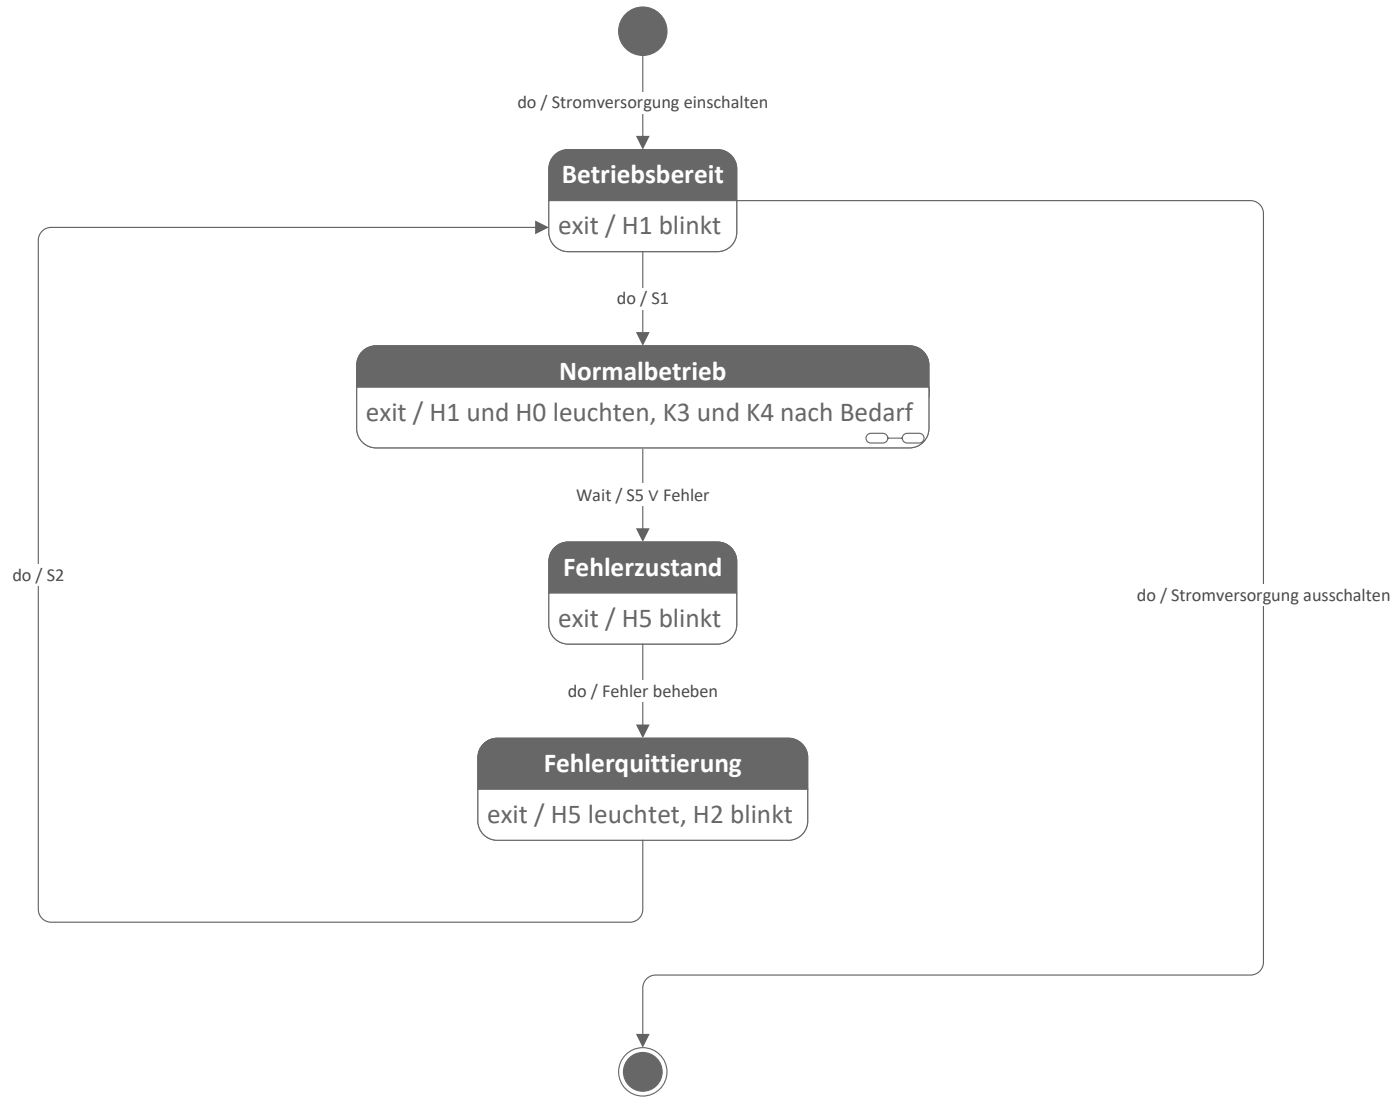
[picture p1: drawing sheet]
<svg xmlns="http://www.w3.org/2000/svg" width="217mm" height="172mm" viewBox="0 0 217 172" stroke-linecap="round" stroke-linejoin="round" font-family="sans-serif">
<circle cx="99.7" cy="4.8" r="3.8" fill="#676767"/>
<circle cx="99.7" cy="4.8" r="3.8" fill="none" stroke="#676767" stroke-width=".18"/>
<path d="M99.7 8.6v12.7" fill="none" stroke="#616161" stroke-width=".18"/>
<path d="M98.6 21.1h2.2l-1.1 2.1z" fill="#616161"/>
<path d="M80.2 14.2h39v3.4h-39z" fill-rule="evenodd" fill="#fff"/>
<path d="M85.8 24.3a3 3 0 0 1 2.3-1.1h23.2a3 3 0 0 1 3 3v9.8a3 3 0 0 1-3 3h-23.2a3 3 0 0 1-3-3v-9.8l.1-.7z" fill-rule="evenodd" fill="#676767"/>
<path d="M85.8 24.3a3 3 0 0 1 2.3-1.1h23.2a3 3 0 0 1 3 3v9.8a3 3 0 0 1-3 3h-23.2a3 3 0 0 1-3-3v-9.8l.1-.7z" fill="none" stroke="#fff" stroke-width=".18"/>
<path d="M85.8 24.3a3 3 0 0 1 2.3-1.1h23.2a3 3 0 0 1 3 3v9.8a3 3 0 0 1-3 3h-23.2a3 3 0 0 1-3-3v-9.8l.1-.7z" fill-rule="evenodd" fill="#676767"/>
<path d="M85.8 24.3a3 3 0 0 1 2.3-1.1h23.2a3 3 0 0 1 3 3v9.8a3 3 0 0 1-3 3h-23.2a3 3 0 0 1-3-3v-9.8l.1-.7z" fill="none" stroke="#fff" stroke-width=".18"/>
<path d="M85.8 24.3a3 3 0 0 1 2.3-1.1h23.2a3 3 0 0 1 3 3v4.9h-29.2v-4.9l.1-.7z" fill-rule="evenodd" fill="#676767"/>
<path d="M85.8 24.3a3 3 0 0 1 2.3-1.1h23.2a3 3 0 0 1 3 3v4.9h-29.2v-4.9l.1-.7z" fill="none" stroke="#676767" stroke-width=".18"/>
<path d="M85.1 31.1h29.2v4.9a3 3 0 0 1-3 3h-23.2a3 3 0 0 1-3-3z" fill-rule="evenodd" fill="#fff"/>
<path d="M85.1 31.1h29.2v4.9a3 3 0 0 1-3 3h-23.2a3 3 0 0 1-3-3z" fill="none" stroke="#676767" stroke-width=".18"/>
<path d="M85.8 24.3a3 3 0 0 1 2.3-1.1h23.2a3 3 0 0 1 3 3v4.9h-29.2v-4.9l.1-.7z" fill-rule="evenodd" fill="#676767"/>
<path d="M85.8 24.3a3 3 0 0 1 2.3-1.1h23.2a3 3 0 0 1 3 3v4.9h-29.2v-4.9l.1-.7z" fill="none" stroke="#676767" stroke-width=".18"/>
<path d="M85.1 31.1h29.2v4.9a3 3 0 0 1-3 3h-23.2a3 3 0 0 1-3-3z" fill-rule="evenodd" fill="#fff"/>
<path d="M85.1 31.1h29.2v4.9a3 3 0 0 1-3 3h-23.2a3 3 0 0 1-3-3z" fill="none" stroke="#676767" stroke-width=".18"/>
<path d="M99.7 39v12.7" fill="none" stroke="#616161" stroke-width=".18"/>
<path d="M98.6 51.5h2.2l-1.1 2.1z" fill="#616161"/>
<path d="M95.7 44.6h8v3.4h-8z" fill-rule="evenodd" fill="#fff"/>
<path d="M99.7 69.4v12.7" fill="none" stroke="#616161" stroke-width=".18"/>
<path d="M98.6 81.9h2.2l-1.1 2.1z" fill="#616161"/>
<path d="M89.3 75h20.7v3.4h-20.7z" fill-rule="evenodd" fill="#fff"/>
<path d="M85.8 85.1a3 3 0 0 1 2.3-1.1h23.2a3 3 0 0 1 3 3v9.8a3 3 0 0 1-3 3h-23.2a3 3 0 0 1-3-3v-9.8l.1-.7z" fill-rule="evenodd" fill="#676767"/>
<path d="M85.8 85.1a3 3 0 0 1 2.3-1.1h23.2a3 3 0 0 1 3 3v9.8a3 3 0 0 1-3 3h-23.2a3 3 0 0 1-3-3v-9.8l.1-.7z" fill="none" stroke="#fff" stroke-width=".18"/>
<path d="M85.8 85.1a3 3 0 0 1 2.3-1.1h23.2a3 3 0 0 1 3 3v9.8a3 3 0 0 1-3 3h-23.2a3 3 0 0 1-3-3v-9.8l.1-.7z" fill-rule="evenodd" fill="#676767"/>
<path d="M85.8 85.1a3 3 0 0 1 2.3-1.1h23.2a3 3 0 0 1 3 3v9.8a3 3 0 0 1-3 3h-23.2a3 3 0 0 1-3-3v-9.8l.1-.7z" fill="none" stroke="#fff" stroke-width=".18"/>
<path d="M85.8 85.1a3 3 0 0 1 2.3-1.1h23.2a3 3 0 0 1 3 3v4.9h-29.2v-4.9l.1-.7z" fill-rule="evenodd" fill="#676767"/>
<path d="M85.8 85.1a3 3 0 0 1 2.3-1.1h23.2a3 3 0 0 1 3 3v4.9h-29.2v-4.9l.1-.7z" fill="none" stroke="#676767" stroke-width=".18"/>
<path d="M85.1 91.9h29.2v4.9a3 3 0 0 1-3 3h-23.2a3 3 0 0 1-3-3z" fill-rule="evenodd" fill="#fff"/>
<path d="M85.1 91.9h29.2v4.9a3 3 0 0 1-3 3h-23.2a3 3 0 0 1-3-3z" fill="none" stroke="#676767" stroke-width=".18"/>
<path d="M85.8 85.1a3 3 0 0 1 2.3-1.1h23.2a3 3 0 0 1 3 3v4.9h-29.2v-4.9l.1-.7z" fill-rule="evenodd" fill="#676767"/>
<path d="M85.8 85.1a3 3 0 0 1 2.3-1.1h23.2a3 3 0 0 1 3 3v4.9h-29.2v-4.9l.1-.7z" fill="none" stroke="#676767" stroke-width=".18"/>
<path d="M85.1 91.9h29.2v4.9a3 3 0 0 1-3 3h-23.2a3 3 0 0 1-3-3z" fill-rule="evenodd" fill="#fff"/>
<path d="M85.1 91.9h29.2v4.9a3 3 0 0 1-3 3h-23.2a3 3 0 0 1-3-3z" fill="none" stroke="#676767" stroke-width=".18"/>
<path d="M99.7 99.8v12.7" fill="none" stroke="#616161" stroke-width=".18"/>
<path d="M98.6 112.3h2.2l-1.1 2.1z" fill="#616161"/>
<path d="M88 105.4h23.4v3.4h-23.4z" fill-rule="evenodd" fill="#fff"/>
<path d="M74.8 115.5a3 3 0 0 1 2.3-1.1h45.2a3 3 0 0 1 3 3v9.8a3 3 0 0 1-3 3h-45.2a3 3 0 0 1-3-3v-9.8l.1-.7z" fill-rule="evenodd" fill="#676767"/>
<path d="M74.8 115.5a3 3 0 0 1 2.3-1.1h45.2a3 3 0 0 1 3 3v9.8a3 3 0 0 1-3 3h-45.2a3 3 0 0 1-3-3v-9.8l.1-.7z" fill="none" stroke="#fff" stroke-width=".18"/>
<path d="M74.8 115.5a3 3 0 0 1 2.3-1.1h45.2a3 3 0 0 1 3 3v9.8a3 3 0 0 1-3 3h-45.2a3 3 0 0 1-3-3v-9.8l.1-.7z" fill-rule="evenodd" fill="#676767"/>
<path d="M74.8 115.5a3 3 0 0 1 2.3-1.1h45.2a3 3 0 0 1 3 3v9.8a3 3 0 0 1-3 3h-45.2a3 3 0 0 1-3-3v-9.8l.1-.7z" fill="none" stroke="#fff" stroke-width=".18"/>
<path d="M74.8 115.5a3 3 0 0 1 2.3-1.1h45.2a3 3 0 0 1 3 3v4.9h-51.2v-4.9l.1-.7z" fill-rule="evenodd" fill="#676767"/>
<path d="M74.8 115.5a3 3 0 0 1 2.3-1.1h45.2a3 3 0 0 1 3 3v4.9h-51.2v-4.9l.1-.7z" fill="none" stroke="#676767" stroke-width=".18"/>
<path d="M74.1 122.3h51.2v4.9a3 3 0 0 1-3 3h-45.2a3 3 0 0 1-3-3z" fill-rule="evenodd" fill="#fff"/>
<path d="M74.1 122.3h51.2v4.9a3 3 0 0 1-3 3h-45.2a3 3 0 0 1-3-3z" fill="none" stroke="#676767" stroke-width=".18"/>
<path d="M74.8 115.5a3 3 0 0 1 2.3-1.1h45.2a3 3 0 0 1 3 3v4.9h-51.2v-4.9l.1-.7z" fill-rule="evenodd" fill="#676767"/>
<path d="M74.8 115.5a3 3 0 0 1 2.3-1.1h45.2a3 3 0 0 1 3 3v4.9h-51.2v-4.9l.1-.7z" fill="none" stroke="#676767" stroke-width=".18"/>
<path d="M74.1 122.3h51.2v4.9a3 3 0 0 1-3 3h-45.2a3 3 0 0 1-3-3z" fill-rule="evenodd" fill="#fff"/>
<path d="M74.1 122.3h51.2v4.9a3 3 0 0 1-3 3h-45.2a3 3 0 0 1-3-3z" fill="none" stroke="#676767" stroke-width=".18"/>
<path d="M114.3 31.1h79.6a2 2 0 0 1 2 2v116a2 2 0 0 1-2 2h-92.2a2 2 0 0 0-2 2v7.4" fill="none" stroke="#616161" stroke-width=".18"/>
<path d="M98.6 160.2h2.2l-1.1 2.1z" fill="#616161"/>
<path d="M176.3 90.5h39.3v3.4h-39.3z" fill-rule="evenodd" fill="#fff"/>
<circle cx="99.7" cy="166.1" r="3" fill="#676767"/>
<g fill="none" stroke="#676767" stroke-width=".18">
<circle cx="99.7" cy="166.1" r="3.8"/>
<circle cx="99.7" cy="166.1" r="3"/>
</g>
<path d="M83.3 35.2h-75.4a2 2 0 0 0-2 2v103.7a2 2 0 0 0 2 2h89.8a2 2 0 0 0 2-2v-10.7" fill="none" stroke="#616161" stroke-width=".18"/>
<path d="M83 34.2l2.1 1-2.1 1.1z" fill="#616161"/>
<path d="M1.9 87.4h8.1v3.4h-8.1z" fill-rule="evenodd" fill="#fff"/>
<path d="M56 54.7a2.99 2.99 0 0 1 2.3-1.1h82.8a3 3 0 0 1 3 3v9.8a3 3 0 0 1-3 3h-82.8a3 3 0 0 1-3-3v-9.8l.1-.7z" fill-rule="evenodd" fill="#676767"/>
<path d="M56 54.7a2.99 2.99 0 0 1 2.3-1.1h82.8a3 3 0 0 1 3 3v9.8a3 3 0 0 1-3 3h-82.8a3 3 0 0 1-3-3v-9.8l.1-.7z" fill="none" stroke="#fff" stroke-width=".18"/>
<path d="M56 54.7a2.99 2.99 0 0 1 2.3-1.1h82.8a3 3 0 0 1 3 3v9.8a3 3 0 0 1-3 3h-82.8a3 3 0 0 1-3-3v-9.8l.1-.7z" fill-rule="evenodd" fill="#676767"/>
<path d="M56 54.7a2.99 2.99 0 0 1 2.3-1.1h82.8a3 3 0 0 1 3 3v9.8a3 3 0 0 1-3 3h-82.8a3 3 0 0 1-3-3v-9.8l.1-.7z" fill="none" stroke="#fff" stroke-width=".18"/>
<path d="M56 54.7a2.99 2.99 0 0 1 2.3-1.1h82.8a3 3 0 0 1 3 3v4.9h-88.8v-4.9l.1-.7z" fill-rule="evenodd" fill="#676767"/>
<path d="M56 54.7a2.99 2.99 0 0 1 2.3-1.1h82.8a3 3 0 0 1 3 3v4.9h-88.8v-4.9l.1-.7z" fill="none" stroke="#676767" stroke-width=".18"/>
<path d="M55.3 60h88.8v6.4a3 3 0 0 1-3 3h-82.8a3 3 0 0 1-3-3z" fill-rule="evenodd" fill="#fff"/>
<path d="M55.3 60h88.8v6.4a3 3 0 0 1-3 3h-82.8a3 3 0 0 1-3-3zM134.5 67.4l.6-.3h1.8a.75 .75 0 0 1 .8 .8 .75 .75 0 0 1-.8 .7h-1.8a.75 .75 0 0 1-.7-.4 .75 .75 0 0 1 .1-.8zM137.7 67.9h2.2M140.1 67.4l.6-.3h1.9a.75 .75 0 0 1 .7 .8 .75 .75 0 0 1-.7 .7h-1.9a.75 .75 0 0 1-.7-.4 .75 .75 0 0 1 .1-.8z" fill="none" stroke="#676767" stroke-width=".18"/>
<path d="M56 54.7a2.99 2.99 0 0 1 2.3-1.1h82.8a3 3 0 0 1 3 3v4.9h-88.8v-4.9l.1-.7z" fill-rule="evenodd" fill="#676767"/>
<path d="M56 54.7a2.99 2.99 0 0 1 2.3-1.1h82.8a3 3 0 0 1 3 3v4.9h-88.8v-4.9l.1-.7z" fill="none" stroke="#676767" stroke-width=".18"/>
<path d="M55.3 60h88.8v6.4a3 3 0 0 1-3 3h-82.8a3 3 0 0 1-3-3z" fill-rule="evenodd" fill="#fff"/>
<path d="M55.3 60h88.8v6.4a3 3 0 0 1-3 3h-82.8a3 3 0 0 1-3-3zM134.5 67.4l.6-.3h1.8a.75 .75 0 0 1 .8 .8 .75 .75 0 0 1-.8 .7h-1.8a.75 .75 0 0 1-.7-.4 .75 .75 0 0 1 .1-.8zM137.7 67.9h2.2M140.1 67.4l.6-.3h1.9a.75 .75 0 0 1 .7 .8 .75 .75 0 0 1-.7 .7h-1.9a.75 .75 0 0 1-.7-.4 .75 .75 0 0 1 .1-.8z" fill="none" stroke="#676767" stroke-width=".18"/>
<g font-size="4.2" fill="#fff">
<text x="87.1" y="28.4">Betriebsbereit</text>
<text x="86.7" y="58.8">Normalbetrieb</text>
<text x="87.3" y="89.2">Fehlerzustand</text>
<text x="84.3" y="119.6">Fehlerquittierung</text>
</g>
<g font-size="4.2" fill="#676767">
<text x="86.6" y="36.3">exit / H1 blinkt</text>
<text x="56.7" y="65.2">exit / H1 und H0 leuchten, K3 und K4 nach Bedarf</text>
<text x="86.6" y="97.1">exit / H5 blinkt</text>
<text x="75.5" y="127.5">exit / H5 leuchtet, H2 blinkt</text>
</g>
<g font-size="2.8" fill="#4a4a4a">
<text x="80.2" y="16.7">do / Stromversorgung einschalten</text>
<text x="95.7" y="47.1">do / S1</text>
<text x="89.4" y="77.6">Wait / S5</text>
<text x="100.5" y="77.6">∨ Fehler</text>
<text x="1.9" y="90">do / S2</text>
<text x="176.3" y="93.1">do / Stromversorgung ausschalten</text>
<text x="88" y="108">do / Fehler beheben</text>
</g>
</svg>
